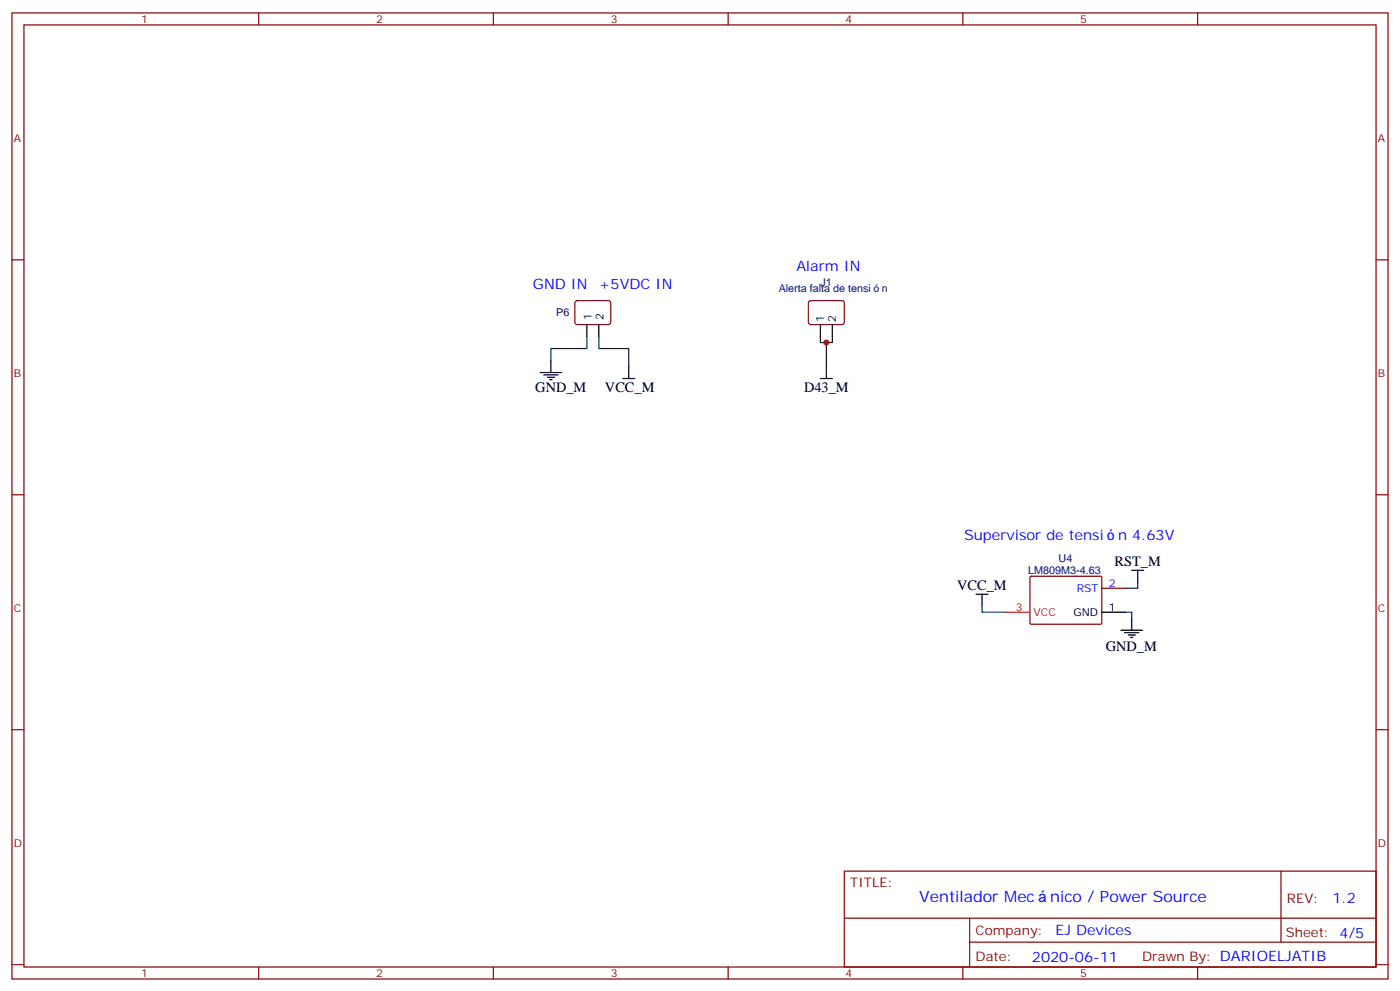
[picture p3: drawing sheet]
<svg xmlns="http://www.w3.org/2000/svg" width="412mm" height="292mm" viewBox="0 0 412 292" stroke-linecap="round" stroke-linejoin="round" font-family="sans-serif">
<g fill="none" stroke="#870000" stroke-width=".35">
<path d="M3.5 3.8h405.4v284.3h-405.4zM7.1 7.3h398.2v277.3h-398.2zM76.2 3.8v3.5M145.3 3.8v3.5M214.5 3.8v3.5M283.6 3.8v3.5M352.8 3.8v3.5M3.5 76.5h3.6M405.3 76.5h3.6M169.6 88.7l.4-.2h9.5l.4 .7v5.9l-.7 .4h-9.4l-.5-.7v-5.6zM238.4 88.7l.4-.2h9.5l.4 .7-.1 5.9-.6 .4h-9.4l-.5-.7v-5.6zM3.5 145.6h3.6"/>
<path d="M405.3 145.6h3.6M303.4 169.8l.3-.2 20.7 .1 .2 .3-.1 13.6-.3 .1h-20.6l-.2-.3zM324.6 173.1h7M3.5 214.8h3.6M405.3 214.8h3.6M248.7 256.4h156.6v28.2h-156.6zM377.3 256.4v20.9M248.7 270.2h156.5M285.6 277.3h119.6M285.6 270.2v14.2M3.5 283.9h3.6M76.2 284.6v3.5"/>
<path d="M145.3 284.6v3.5M214.5 284.6v3.5M283.6 284.6v3.5M352.8 284.6v3.5M405.3 283.9h3.6"/>
</g>
<g fill="none" stroke="#000" stroke-width=".35">
<path d="M172.9 95.5v3.6M176.4 95.5v3.6M241.7 95.5v3.6M245.2 95.5v3.6M159.1 109.6h6.4M160.2 110.3h4.2M161.2 111.1h2.1M161.9 111.8h.7M162.3 106.1v3.5M183.4 111.4h3.6M185.2 107.9v3.5M241.7 111.4h3.5"/>
<path d="M243.4 107.9v3.5M287.5 174.9h3.5M289.3 174.9v3.5M333.4 167.9h3.5M335.1 167.9v3.5M324.6 180.2h7M330.2 185.5h6.3M331.3 186.2h4.2M332.3 186.9h2.1M333 187.6h.7M333.4 182v3.5"/>
</g>
<path d="M172.9 99.1v3.5h-10.6v3.5M176.4 99.1v3.5h8.8v5.3M241.7 99.1v1.7h3.5v-1.7M243.4 100.8v7.1M289.3 178.4v1.8h7M335.1 171.4v1.7h-3.5M331.6 180.2h1.8v1.8" fill="none" stroke="#008700" stroke-width=".35"/>
<path d="M296.3 180.2h7.1" fill="none" stroke="#f00" stroke-width=".35"/>
<circle cx="243.4" cy="100.8" r=".88" fill="#c00"/>
<g font-size="4.6" fill="#00f">
<text x="270.8" y="265.4">Ventilador Mec</text>
<text x="309.4" y="265.4">nico / Power Source</text>
</g>
<g font-size="4.2" fill="#00f">
<text x="234.6" y="79.7">Alarm IN</text>
<text x="157" y="84.9">GND IN</text>
<text x="176.4" y="84.9">+5VDC IN</text>
<text x="284" y="159">Supervisor de tensi</text>
<text x="329.3" y="159">n 4.63V</text>
<text x="392.5" y="265.7">1.2</text>
<text x="310.9" y="275.2">EJ Devices</text>
<text x="304" y="283">2020-06-11</text>
</g>
<g font-size="4.2">
<text x="157.7" y="115.3">GND_M</text>
<text x="178.2" y="115.5">VCC_M</text>
<text x="236.8" y="115.3">D43_M</text>
<text x="328.3" y="166.7">RST_M</text>
<text x="282" y="173.7">VCC_M</text>
<text x="325.7" y="191.6">GND_M</text>
</g>
<g font-size="3.9" fill="#800">
<text x="250.5" y="261">TITLE:</text>
<text x="379.1" y="265.7">REV:</text>
<text x="287.4" y="275.2">Company:</text>
<text x="378.7" y="275.8">Sheet: 4/5</text>
<text x="287.4" y="282.9">Date:</text>
<text x="336.4" y="282.9">Drawn By: DARIOELJATIB</text>
</g>
<g font-size="3.2" fill="#800">
<text x="41.6" y="6.8">1</text>
<text x="110.8" y="6.8">2</text>
<text x="179.9" y="6.8">3</text>
<text x="249.1" y="6.8">4</text>
<text x="318.2" y="6.8">5</text>
<text x="4.1" y="41.9">A</text>
<text x="405.9" y="41.9">A</text>
<text x="4.1" y="111.1">B</text>
<text x="405.9" y="111.1">B</text>
<text x="4.1" y="180.2">C</text>
<text x="405.9" y="180.2">C</text>
<text x="4.1" y="249.3">D</text>
<text x="405.9" y="249.3">D</text>
<text x="41.6" y="287.6">1</text>
<text x="110.8" y="287.6">2</text>
<text x="179.9" y="287.6">3</text>
<text x="249.1" y="287.6">4</text>
<text x="318.2" y="287.6">5</text>
</g>
<g font-size="3.2" fill="#000080">
<text x="229.4" y="86.1">Alerta falta de tensi</text>
<text x="241.7" y="84.2">J1</text>
<text x="259.7" y="86.1">n</text>
<text x="163.9" y="93.1">P6</text>
<text x="311.8" y="165.3">U4</text>
<text x="302.9" y="169">LM809M3-4.63</text>
</g>
<g font-size="3.2">
<text x="174.3" y="94.2" transform="rotate(-90 174.3 94.2)">1</text>
<text x="177.8" y="94.2" transform="rotate(-90 177.8 94.2)">2</text>
<text x="242.7" y="94.8" transform="rotate(-90 242.7 94.8)">1</text>
<text x="246.2" y="94.8" transform="rotate(-90 246.2 94.8)">2</text>
<text x="326.7" y="179.8">1</text>
<text x="316.2" y="181.3">GND</text>
</g>
<g font-size="3.2" fill="#00f">
<text x="326.7" y="172.8">2</text>
<text x="317.2" y="174.2">RST</text>
</g>
<g font-size="3.2" fill="#f00">
<text x="299.3" y="179.8">3</text>
<text x="304.4" y="181.3">VCC</text>
</g>
</svg>
